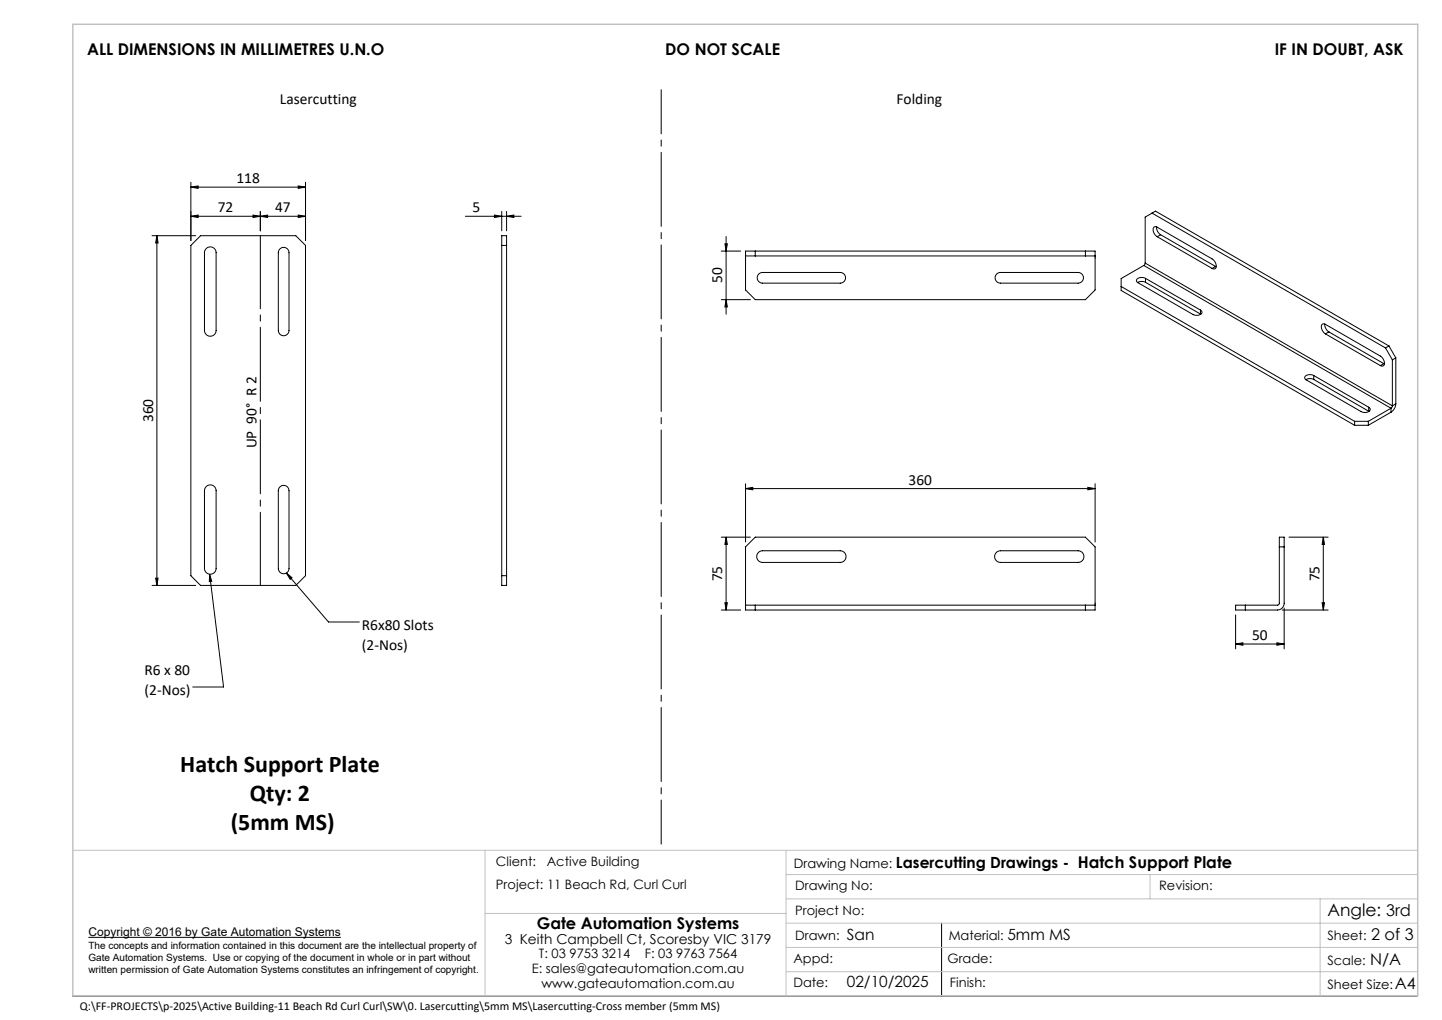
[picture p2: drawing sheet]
<svg xmlns="http://www.w3.org/2000/svg" width="297mm" height="210mm" viewBox="0 0 297 210" stroke-linecap="round" stroke-linejoin="round" font-family="sans-serif">
<g fill="none" stroke="#000" stroke-width=".21">
<path d="M39.3 38.5l1.5-.2v.5zM39.3 37.5v12M39.3 38.5h23.6M61.4 38.3l1.5 .2-1.5 .3zM62.9 37.5v12M31.3 48.5h9M32.3 48.5l.3 1.5h-.5zM32.3 48.5v72M39.3 44.5l1.5-.2v.5zM41.3 48.5h19.6l2 2v68l-2 2h-19.6l-2-2v-68zM42.5 51.1a1.2 1.2 0 0 1 1.3-.2 1.2 1.2 0 0 1 .7 1.1v16a1.2 1.2 0 0 1-1.2 1.2 1.2 1.2 0 0 1-1.2-1.2v-16l.1-.5zM52.1 44.3l1.5 .2-1.5 .3z"/>
<path d="M53.6 44.5l1.5-.2v.5zM53.6 43.5v4M57.6 51.3a1.1 1.1 0 0 1 1.2-.3 1.1 1.1 0 0 1 .7 1v16a1.1 1.1 0 0 1-1.1 1.1 1.1 1.1 0 0 1-1.1-1.1v-16zM61.4 44.3l1.5 .2-1.5 .3zM62.9 44.5h-23.6M95.9 44.5h11.4M101.8 44.3l1.5 .2-1.5 .3zM103.3 48.5h1v72h-1zM103.3 43.5v4M103.3 50.5h1M104.3 44.5l1.5-.2v.5zM104.3 43.5v4"/>
<path d="M148.6 51.7h4M149.3 50.2h.5l-.2 1.5zM149.6 48.7v16M153.6 52.7v7l2 2h68l2-2v-7M153.6 52.7v-1h72v1M153.6 52.7h72M155.6 51.7v1M156.2 56.5l.4-.3 .5-.1h16a1.1 1.1 0 0 1 1.1 1.1 1.1 1.1 0 0 1-1.1 1.1h-16a1.1 1.1 0 0 1-1-.6 1.1 1.1 0 0 1 .1-1.2zM205.4 56.3l.7-.2h16a1.1 1.1 0 0 1 1.1 1.1 1.1 1.1 0 0 1-1.1 1.1h-16a1.1 1.1 0 0 1-1.1-.7 1.1 1.1 0 0 1 .4-1.3zM223.6 51.7v1M230.9 59l48.1 27.7M235.6 54.7l-4.7 2.7v2.4l48.1 27.8"/>
<path d="M235.6 54.7l50.9 29.3M235.9 54.2l-.3 .5M235.9 54.2l50.9 29.4M235.9 57.3a1.27 1.27 0 0 0-1.8 .5l.3 .4 11.3 6.5a1.27 1.27 0 0 0 1.9-.5l-.3-.4M235.9 58.1a1.69 1.69 0 0 0-1.6 .1M235.9 57.3l11.4 6.5M235.9 57.3v.8M235.9 58.1l11.4 6.6M237.3 43.9l-1.4 .8v9.5M237.3 43.9l48.1 27.7M237.3 43.9l.7-.4 48.1 27.7M238.2 46.7a1.8 1.8 0 0 0 .8 1.6"/>
<path d="M238.3 48.7a1.5 1.5 0 0 1-.6-2l.6 .1 11.4 6.5a1.5 1.5 0 0 1 .6 2h-.6M238.3 48.7l11.4 6.6M239 48.3l-.7 .4M239 48.3l11.4 6.6M250.4 54.9l-.7 .4M250.4 54.9h.1M148.6 61.7h6M149.6 61.7l.2 1.5h-.5zM247.3 63.8v.9M247.3 64.7h.1M270.6 77.3a1.27 1.27 0 0 0-1.9 .5l.3 .4 11.3 6.5a1.27 1.27 0 0 0 1.9-.5l-.3-.4M270.6 78.1a1.69 1.69 0 0 0-1.6 .1"/>
<path d="M270.6 77.3l11.3 6.5M270.6 77.3v.8M270.6 78.1l11.3 6.6M272.9 66.7a1.8 1.8 0 0 0 .8 1.6M273 68.7a1.5 1.5 0 0 1-.6-2l.6 .1 11.3 6.5a1.5 1.5 0 0 1 .6 2h-.6M273 68.7l11.3 6.6M273.7 68.3l-.7 .4M273.7 68.3l11.3 6.6M285 74.9l-.7 .4M285 74.9h.1M285.4 71.6l1.4 2.5M286.1 71.2l-.7 .4"/>
<path d="M286.1 71.2l1.4 2.5M286.8 74.1v9.5M287.5 73.7l-.7 .4M287.5 73.7v9.4M153.6 99.6v12M225.6 99.6v12M279 87.6h2.8M279 86.7v.9M279 86.7h2.8M281.8 86.7v.9M281.9 83.8v.9M281.9 84.7h.1"/>
<path d="M286.5 84l-4.7 2.7M286.5 84v.9M286.5 84.9l-4.7 2.7M286.8 83.6l-.3 .4M287.5 83.1a2.19 2.19 0 0 1-1 1.8M287.5 83.1l-.7 .5M32.1 119h.5l-.3 1.5zM42.5 100.1a1.2 1.2 0 0 1 1.3-.2 1.2 1.2 0 0 1 .7 1.1v16a1.2 1.2 0 0 1-1.2 1.2 1.2 1.2 0 0 1-1.2-1.2v-16l.1-.5zM43.2 118.2l.4 1.5h-.5zM43.2 118.2l2.8 23.2h-6.3M57.6 100.3a1.1 1.1 0 0 1 1.2-.3 1.1 1.1 0 0 1 .7 1v16a1.1 1.1 0 0 1-1.1 1.1 1.1 1.1 0 0 1-1.1-1.1v-16zM59 118l1.2 .9-.4 .4z"/>
<path d="M59 118l8.7 10.1h6.3M103.3 118.5h1M148.6 110.6h6M149.6 110.6l.2 1.5h-.5zM149.6 110.6v15M153.6 100.6l1.5-.3v.5zM153.6 100.6h72M156.2 113.8l.4-.3 .5-.1h16a1.2 1.2 0 0 1 1.2 1.2 1.2 1.2 0 0 1-1.2 1.2h-16a1.2 1.2 0 0 1-1.1-.7 1.2 1.2 0 0 1 .2-1.3zM205.2 113.8l.4-.3 .5-.1h16a1.2 1.2 0 0 1 1.2 1.2 1.2 1.2 0 0 1-1.2 1.2h-16a1.2 1.2 0 0 1-1.1-.7 1.2 1.2 0 0 1 .2-1.3zM224.1 100.3l1.5 .3-1.5 .2zM263.5 110.6h1v13.6a1.4 1.4 0 0 1-1.4 1.4h-8.6v-1h8.6l.3-.2zM263.5 112.6h1"/>
<path d="M265.5 110.6h8.1M272.6 110.6v15M272.6 110.6l.2 1.5h-.5zM31.3 120.5h9M148.6 125.6h4M149.3 124.1h.5l-.2 1.5zM153.6 124.6v-12l2-2h68l2 2v12M153.6 124.6v1h72v-1M153.6 124.6h72M155.6 124.6v1M223.6 124.6v1M254.5 132.6l1.5-.3v.5z"/>
<path d="M254.5 126.6v7M254.5 132.6h10M256.5 124.6v1M263 132.3l1.5 .3-1.5 .2zM264.1 125.6h9.5M264.5 125.2v8.4M272.3 124.1h.5l-.2 1.5zM18.2 193h52M193.9 190.1v15M14.9 205.1h277"/>
</g>
<path d="M14.9 175.1h277M99.9 175.1v30M161.9 175.1v30M99.9 188.1h62M161.9 195.1h130M161.9 190.1h130M161.9 185.1h130M161.9 180.1h130M236.9 180.1v5M271.9 185.1v20M161.9 200.1h130" fill="none" stroke="#c0c0c0" stroke-width=".21"/>
<path d="M15 5h277v200h-277z" fill="none" stroke="#c0c0c0" stroke-width=".3"/>
<path d="M136.2 18.5v155.3" fill="none" stroke="#000" stroke-width=".21" stroke-dasharray="15.2 1.3 1.3 1.3" stroke-dashoffset="6.2"/>
<path d="M53.6 48.5v72" fill="none" stroke="#000" stroke-width=".21" stroke-dasharray="15.2 1.3 1.3 1.3" stroke-dashoffset=".2"/>
<g fill="#000">
<path d="M39.3 38.5l1.5-.2v.5zM61.4 38.3l1.5 .2-1.5 .3zM153.6 100.6l1.5-.3v.5zM224.1 100.3l1.5 .3-1.5 .2z"/>
<path d="M32.3 48.5l.3 1.5h-.5zM32.1 119h.5l-.3 1.5z"/>
<path d="M39.3 44.5l1.5-.2v.5zM52.1 44.3l1.5 .2-1.5 .3z"/>
<path d="M53.6 44.5l1.5-.2v.5zM61.4 44.3l1.5 .2-1.5 .3z"/>
<path d="M104.3 44.5l1.5-.2v.5zM101.8 44.3l1.5 .2-1.5 .3z"/>
<path d="M59 118l1.2 .9-.4 .4zM43.2 118.2l.4 1.5h-.5z"/>
<path d="M149.6 110.6l.2 1.5h-.5zM149.3 124.1h.5l-.2 1.5zM149.3 50.2h.5l-.2 1.5zM149.6 61.7l.2 1.5h-.5z"/>
<path d="M254.5 132.6l1.5-.3v.5zM263 132.3l1.5 .3-1.5 .2z"/>
<path d="M272.3 124.1h.5l-.2 1.5zM272.6 110.6l.2 1.5h-.5z"/>
</g>
<g font-size="4.9">
<text x="37.1" y="159">Hatch Support Plate</text>
<text x="51.4" y="165">Qty: 2</text>
<text x="47.5" y="170.9">(5mm MS)</text>
</g>
<text font-size="3.5" x="273.4" y="188.6">Angle: 3rd</text>
<g font-size="3.3">
<text x="17.9" y="11.4">ALL DIMENSIONS IN MILLIMETRES U.N.O</text>
<text x="137" y="11.4">DO NOT SCALE</text>
<text x="262.6" y="11.4">IF IN DOUBT, ASK</text>
<text x="110.5" y="191.3">Gate Automation Systems</text>
<text x="282.4" y="193.6">2 of 3</text>
<text x="282.2" y="198.6">N/A</text>
<text x="287.3" y="203.6">A4</text>
</g>
<g font-size="3.2">
<text x="57.7" y="21.5">Lasercutting</text>
<text x="184.6" y="21.5">Folding</text>
<text x="48.7" y="37.7">118</text>
<text x="44.9" y="43.7">72</text>
<text x="56.7" y="43.7">47</text>
<text x="97.3" y="43.7">5</text>
<text x="148.8" y="58.3" transform="rotate(-90 148.8 58.3)">50</text>
<text x="31.5" y="86.9" transform="rotate(-90 31.5 86.9)">360</text>
<text x="52.8" y="92.3" transform="rotate(-90 52.8 92.3)">UP 90° R 2</text>
<text x="187.1" y="99.8">360</text>
<text x="148.8" y="119.7" transform="rotate(-90 148.8 119.7)">75</text>
<text x="271.8" y="119.7" transform="rotate(-90 271.8 119.7)">75</text>
<text x="74.5" y="129.7">R6x80 Slots</text>
<text x="257.9" y="131.8">50</text>
<text x="74.5" y="133.9">(2-Nos)</text>
<text x="29.8" y="139">R6 x 80</text>
<text x="29.8" y="143.2">(2-Nos)</text>
<text x="184.5" y="178.8">Lasercutting Drawings - Hatch Support Plate</text>
<text x="174.4" y="193.5">San</text>
<text x="207.5" y="193.5">5mm MS</text>
<text x="174.4" y="203.3">02/10/2025</text>
</g>
<text font-size="2.8" x="103.9" y="194.3">3 Keith Campbell Ct, Scoresby VIC 3179</text>
<g font-size="2.7">
<text x="102.2" y="178.2">Client:</text>
<text x="112.6" y="178.2">Active Building</text>
<text x="163.5" y="178.7">Drawing Name:</text>
<text x="102.2" y="183">Project: 11 Beach Rd, Curl Curl</text>
<text x="163.8" y="183.3">Drawing No:</text>
<text x="238.7" y="183.2">Revision:</text>
<text x="163.8" y="188.5">Project No:</text>
<text x="111" y="197.3">T: 03 9753 3214</text>
<text x="132.8" y="197.3">F: 03 9763 7564</text>
<text x="163.8" y="193.5">Drawn:</text>
<text x="195.4" y="193.5">Material:</text>
<text x="273.4" y="193.6">Sheet:</text>
<text x="109.5" y="200.3">E: sales@gateautomation.com.au</text>
<text x="111.5" y="203.3">www.gateautomation.com.au</text>
<text x="163.4" y="203.3">Date:</text>
<text x="163.4" y="198.3">Appd:</text>
<text x="195.1" y="198.3">Grade:</text>
<text x="195.7" y="203.3">Finish:</text>
<text x="273.4" y="198.6">Scale:</text>
<text x="273.4" y="203.6">Sheet Size:</text>
</g>
<g font-size="2.5">
<text x="18.2" y="192.7">Copyright © 2016 by Gate Automation Systems</text>
<text x="16.4" y="208">Q:\FF-PROJECTS\p-2025\Active Building-11 Beach Rd Curl Curl\SW\0. Lasercutting\5mm MS\Lasercutting-Cross member (5mm MS)</text>
</g>
<g font-size="2.1">
<text x="18.2" y="195.3">The concepts and information contained in this document are the intellectual property of</text>
<text x="18.2" y="197.8">Gate Automation Systems. Use or copying of the document in whole or in part without</text>
<text x="18.2" y="200.3">written permission of Gate Automation Systems constitutes an infringement of copyright.</text>
</g>
</svg>
